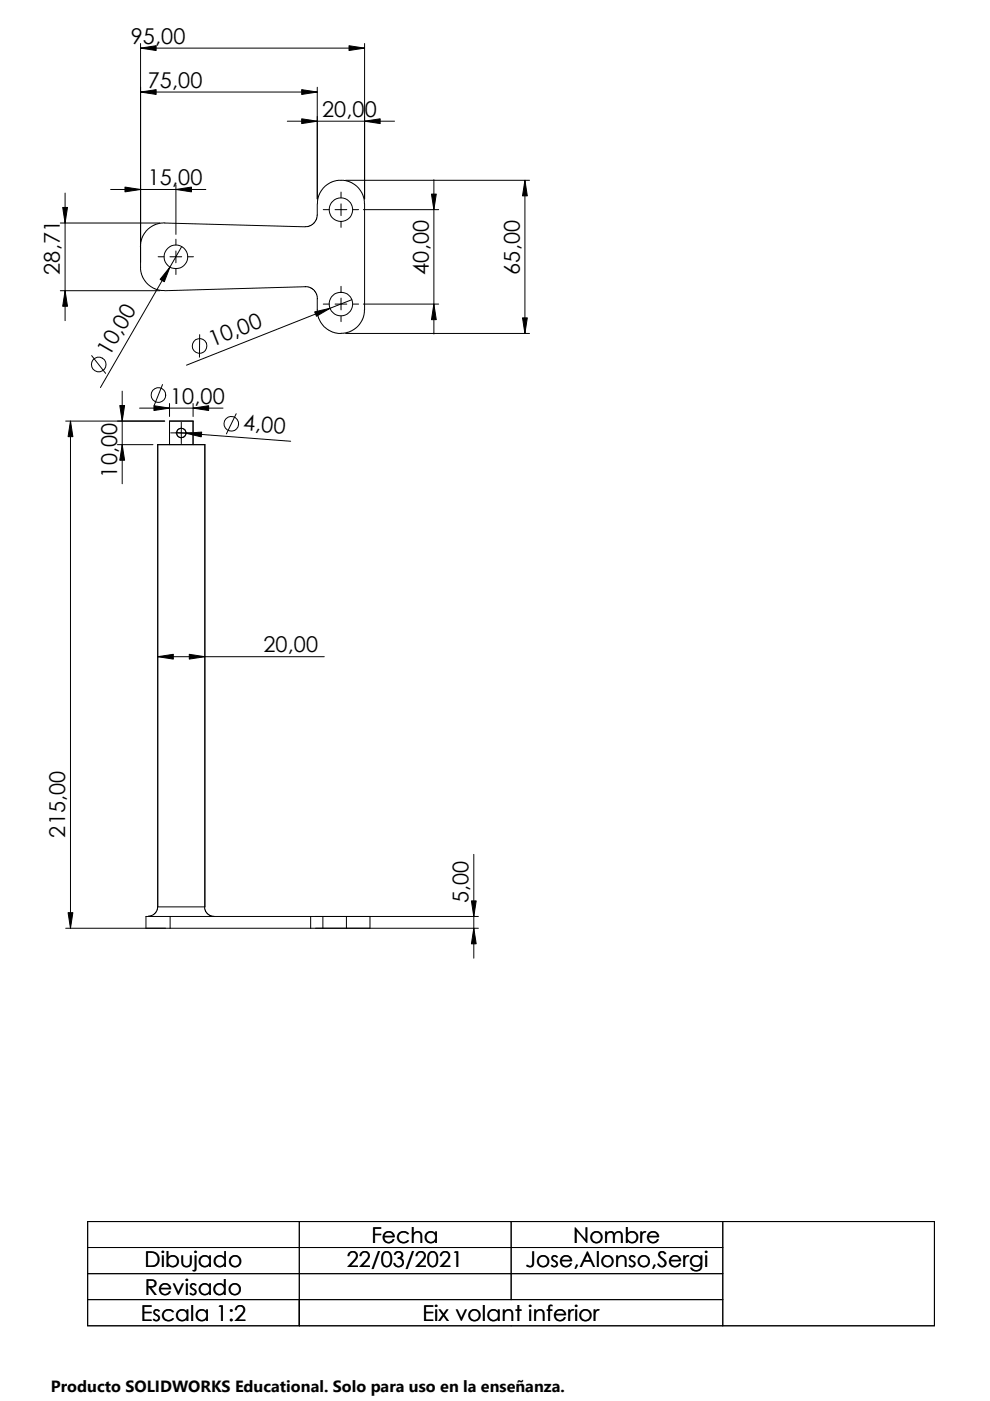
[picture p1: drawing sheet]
<svg xmlns="http://www.w3.org/2000/svg" width="210mm" height="297mm" viewBox="0 0 210 297" stroke-linecap="round" stroke-linejoin="round" font-family="sans-serif">
<g fill="none" stroke="#000" stroke-width=".21">
<path d="M29.8 19.5l3.3-.5v1zM29.8 10.2l3.3-.5v1zM29.8 9.2v48l.6 1.8 1.1 1.4 1.7 1 1.7 .2M29.8 19.5h37.5M29.8 10.2h47.5M64 19l3.3 .5-3.3 .5zM67.3 18.5v23.7M74 9.7l3.3 .5-3.3 .5zM77.3 9.2v33M26.5 39.7l3.3 .5-3.3 .5zM37.3 39.2v10.5M60.9 25.7h22.8"/>
<path d="M64 25.2l3.3 .5-3.3 .5zM73.3 38.2h39M77.3 25.7l3.3-.5v1zM92 38.1v32.7M111.3 38.2l.5 3.3h-1zM111.3 38.2v32.5M12.8 47.3h21.1M13.3 44h1l-.5 3.3zM13.8 40.9v27.1M23.5 40.2h20.1M33.5 54.4h1.3M36 56.6l-1.2 3.1-.8-.5z"/>
<path d="M36 54.4h2.5M37.3 40.2l3.3-.5v1zM37.3 50.7v1.2M37.3 53.2v2.5M37.3 56.9v1.3M38.5 52.3l-17.2 29.9M39.8 54.4h1.2M64.7 48.1l-30.5-.8-1.9 .6-1.4 1.1-.9 1.7-.2 1.6M67.3 43.2v2.4l-.4 1.2-.9 1-.6 .2h-.7M67.3 43.2l.2-1.6 1-1.7 1.4-1.1 1.5-.5h1.8l1.4 .5 1.5 1.1 .8 1.4 .4 1.9v22.5l-.4 1.9-1 1.5-.8 .7-.9 .5-1.9 .4-1.7-.3-.9-.4-.9-.7-1.1-1.5-.4-1.5v-3M68.5 44.4h1.3M71 44.4h2.5"/>
<path d="M72.3 40.7v1.3M72.3 43.2v2.5M72.3 46.9v1.3M74.8 44.4h1.2M77 44.4h16M91.5 41.1h1l-.5 3.3zM12.8 61.6h21.1M13.8 61.6l.5 3.3h-1zM19.4 75.4l3 3.8M34.9 61.6l29.9-.9 1.1 .3 .9 .7 .3 .7 .2 .9M42.3 71v4.7M66.7 66.1l3.3-.7-2.9 1.7z"/>
<path d="M68.5 64.5h1.3M71 64.5h2.5M72.3 60.7v1.3M72.3 63.2v2.5M72.3 67v1.2M73.3 70.7h39M74.6 63.5l-35.1 13.9M74.8 64.5h1.2M77 64.5h16M92 64.5l.5 3.3h-1zM110.8 67.4h1l-.5 3.3zM13.9 89.3h21"/>
<path d="M14.9 89.3l.6 3.3h-1.1zM14.9 89.3v107.5M24.9 94.3h7.5M25.4 86h1l-.5 3.3zM25.9 94.3l.5 3.3h-1zM25.9 82.9v19.7M29.6 86.5h17.7M32.6 86l3.3 .5-3.3 .5zM34.5 81.5l-1.8 4.5M35.9 94.3v-5h5v5M35.9 85.6v2.7M36.2 91.8h4.5"/>
<path d="M37.4 91.7l24.2 1.9M38.4 89.5v4.6M39.5 91.9l3.3-.3-.1 1zM40.9 86.5l3.3-.5v1zM40.9 85.6v2.7M50.1 87.7l-2.1 4.3M33.4 139.2l3.3-.5v1zM33.4 139.2h35.3M40.1 138.7l3.3 .5-3.3 .5zM13.9 196.8h87.5M14.4 193.5h1.1l-.6 3.3zM33.4 192.3l-.1 .7-.5 .7-.7 .4-.6 .2"/>
<path d="M33.4 192.3v-98h10v98M33.4 192.3h10M36.1 194.3v2.5M43.4 192.3l.2 .9 .5 .6 .6 .4 .7 .1M65.9 194.3v2.5M68.5 194.3v2.5M73.4 194.3v2.5M78.4 194.3v2.5M99.9 191h1.1l-.5 3.3zM100.5 196.8l.5 3.3h-1.1zM100.5 181.1v22.1M101.4 194.3h-70.5v2.5"/>
<path d="M18.6 259h179.5v22.1h-179.5zM63.5 259v22.1M108.4 259v16.5M153.2 259v22.1M18.6 264.5h134.6M18.6 270h134.6M18.6 275.5h134.6"/>
<circle cx="37.3" cy="54.4" r="2.49"/>
<circle cx="72.3" cy="44.5" r="2.49"/>
<circle cx="20.9" cy="77.3" r="1.55"/>
<circle cx="42.3" cy="73.4" r="1.56"/>
<circle cx="72.3" cy="64.5" r="2.49"/>
<circle cx="33.6" cy="83.8" r="1.55"/>
<circle cx="38.5" cy="91.8" r="1"/>
<circle cx="49" cy="89.8" r="1.56"/>
</g>
<g fill="#000">
<path d="M29.8 19.5l3.3-.5v1zM29.8 10.2l3.3-.5v1zM64 19l3.3 .5-3.3 .5zM74 9.7l3.3 .5-3.3 .5zM64 25.2l3.3 .5-3.3 .5zM77.3 25.7l3.3-.5v1zM111.3 38.2l.5 3.3h-1zM13.3 44h1l-.5 3.3zM26.5 39.7l3.3 .5-3.3 .5zM36 56.6l-1.2 3.1-.8-.5zM37.3 40.2l3.3-.5v1zM91.5 41.1h1l-.5 3.3z"/>
<path d="M13.8 61.6l.5 3.3h-1zM66.7 66.1l3.3-.7-2.9 1.7zM92 64.5l.5 3.3h-1zM110.8 67.4h1l-.5 3.3zM14.9 89.3l.6 3.3h-1.1zM25.9 94.3l.5 3.3h-1zM25.4 86h1l-.5 3.3zM32.6 86l3.3 .5-3.3 .5zM39.5 91.9l3.3-.3-.1 1zM40.9 86.5l3.3-.5v1zM33.4 139.2l3.3-.5v1zM40.1 138.7l3.3 .5-3.3 .5z"/>
<path d="M14.4 193.5h1.1l-.6 3.3zM100.5 196.8l.5 3.3h-1.1zM99.9 191h1.1l-.5 3.3z"/>
</g>
<path d="M10.8 291.5h104.2v5.5h-104.2z" fill="#fff"/>
<g font-size="4.6">
<text x="27.7" y="9.3">95,00</text>
<text x="31.3" y="18.6">75,00</text>
<text x="68.3" y="24.8">20,00</text>
<text x="31.3" y="39.2">15,00</text>
<text x="12.7" y="58.3" transform="rotate(-90 12.7 58.3)">28,71</text>
<text x="90.9" y="58.3" transform="rotate(-90 90.9 58.3)">40,00</text>
<text x="110.2" y="58.3" transform="rotate(-90 110.2 58.3)">65,00</text>
<text x="23.2" y="75.7" transform="rotate(-60 23.2 75.7)">10,00</text>
<text x="45.1" y="73.6" transform="rotate(-22 45.1 73.6)">10,00</text>
<text x="36.1" y="85.6">10,00</text>
<text x="51.5" y="91.2" transform="rotate(4 51.5 91.2)">4,00</text>
<text x="24.8" y="101.3" transform="rotate(-90 24.8 101.3)">10,00</text>
<text x="55.8" y="138.3">20,00</text>
<text x="13.8" y="177.6" transform="rotate(-90 13.8 177.6)">215,00</text>
<text x="99.4" y="191.5" transform="rotate(-90 99.4 191.5)">5,00</text>
<text x="78.7" y="263.5">Fecha</text>
<text x="121.5" y="263.5">Nombre</text>
<text x="30.6" y="268.6">Dibujado</text>
<text x="73.5" y="268.6">22/03/2021</text>
<text x="111.4" y="268.6">Jose,Alonso,Sergi</text>
<text x="30.7" y="274.6">Revisado</text>
<text x="29.8" y="280.1">Escala 1:2</text>
<text x="89.6" y="280.1">Eix volant inferior</text>
</g>
<text font-size="3.4" x="10.8" y="295.2">Producto SOLIDWORKS Educational. Solo para uso en la enseñanza.</text>
</svg>
